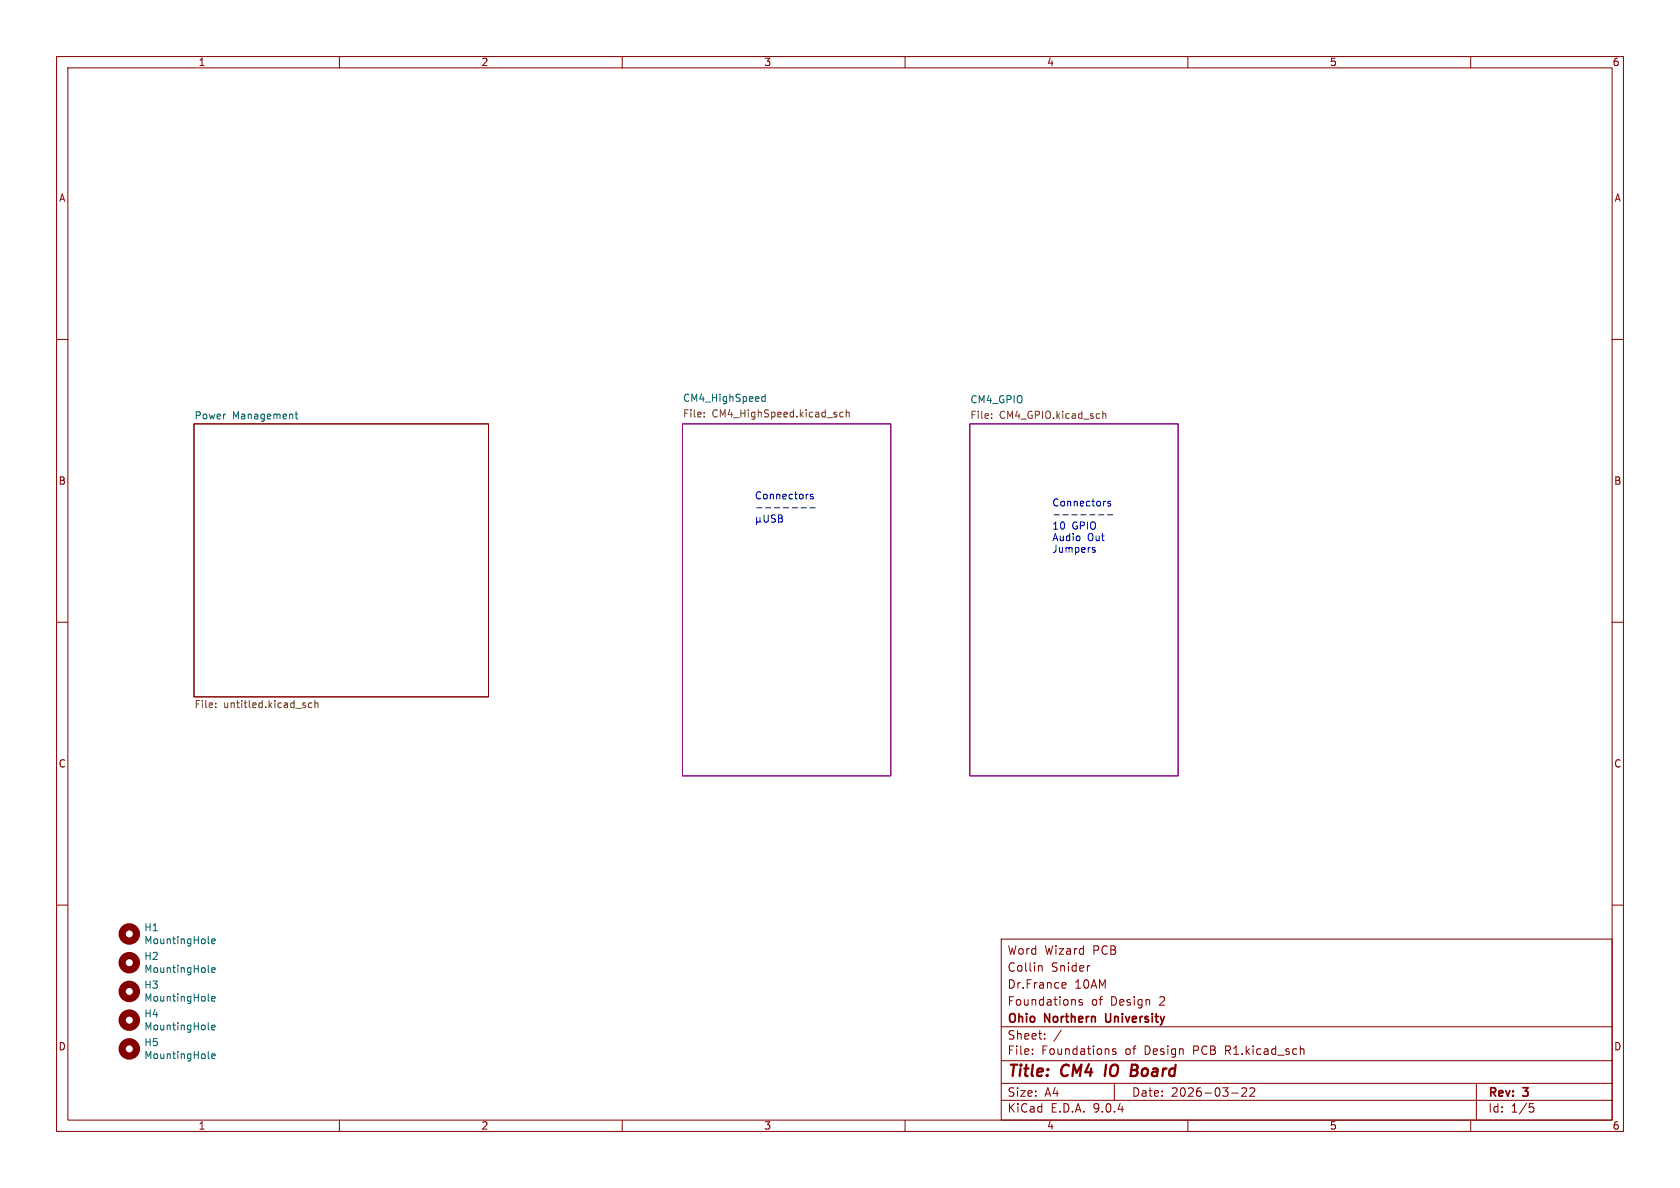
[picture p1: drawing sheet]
<svg xmlns="http://www.w3.org/2000/svg" width="297mm" height="210mm" viewBox="0 0 297 210" stroke-linecap="round" stroke-linejoin="round" font-family="sans-serif">
<g fill="none" stroke="#840000" stroke-width=".18">
<path d="M10 10h277v190h-277zM12 12h273v186h-273zM60 10v2M110 10v2M160 10v2M210 10v2M260 10v2M10 60h2M34.3 74.9h52.1v48.3h-52.1zM285 60h2M10 110h2M285 110h2"/>
<path d="M10 160h2M177 166h108v32h-108zM183.8 170.7h.2l.2 .2v.8M187.8 174.6h.6M187.8 173.8l.4-.1 .3 .4-.8 .1M191.3 176.8l-.3-.1-.3 .2 .1 .2 .5 .2v.3h-.6M192.5 170.7h.2M285 160h2M60 198v2M110 198v2M160 198v2M177 194.5h108"/>
<path d="M177 191.5h108M177 187.5h108M177 181.5h108M182.5 186.3v.1M182.5 185.5v.1M184.7 183.6v.1M184.7 182.8v.1M187.6 182.1l-1.3 2M197 191.5v3M197.2 185.5l-.3-.1-.2 .2v.2l.5 .2v.3h-.5M210 198v2M217.7 193.2h1.2"/>
<path d="M219.5 192.4l.6-.1 .2 .1 .1 .3-.9 1.1h.9M221 192.4l.5-.1 .2 .1 .1 .3-.9 1.1h.9M230.1 185.4h.2l.2 .2v.8M260 198v2M261 191.5v6.5M270.4 195.1h.7M270.5 195.7h.4l.3 .3-.2 .5-.5 .1"/>
</g>
<path d="M195.6 188.2l-.3 2M200 189.2h.7M200.1 188.2h.7M200.7 189.2l.2 .1M200.8 190.1l-.9 .1M200.9 189.1l-.2 .1" fill="none" stroke="#840000" stroke-width=".4"/>
<path d="M195.5 179.2l.1 1.3" fill="none" stroke="#840000" stroke-width=".3"/>
<path d="M120.6 74.9h36.9v62.3h-36.9zM171.4 74.9h36.9v62.3h-36.9z" fill="none" stroke="#840084" stroke-width=".18"/>
<g fill="none" stroke="#006464" stroke-width=".18">
<path d="M52.2 73.2h.5M52.4 72.8v1.1l.3 .2M135.3 69.7v1.3M135.3 70.2l-.4-.1-.2 .3 .1 .5h.5M36.8 171.7l.2 .2M36.8 176.8l.2 .2M36.8 166.6l.2 .2M37.4 171.5l.6-.1v-.3h-.4l-.2 .1 .1 .6h.5M37.4 166.4l.6-.1v-.3h-.4l-.2 .2 .1 .6h.5M37.4 176.6l.6-.2v-.2l-.4-.1-.2 .2 .1 .6h.5M36.8 187l.2 .1M36.8 181.9l.2 .2"/>
<path d="M37.4 181.6l.6-.1v-.2l-.4-.1-.2 .2 .1 .6h.5M37.4 186.7l.6-.1v-.2l-.4-.1-.2 .2 .1 .6h.5"/>
</g>
<g fill="none" stroke="#725600" stroke-width=".18">
<path d="M124.5 73.6v.1M124.5 72.9v.1M149.1 72.9h-.4l-.3 .2 .2 .6h.5M149.6 73l.2-.1h.3v.8M149.6 72.4v1.3M175.3 73.8v.2M175.3 73.2v.1M195 72.7v1.3M195 73.2l.1-.1 .3 .1 .1 .8M38.1 125v.1M38.1 124.3v.1M55.1 124.3h-.3l-.3 .2 .1 .5h.5"/>
<path d="M55.7 124.4l.2-.1h.3v.8M55.7 123.8v1.3"/>
</g>
<g fill="none" stroke="#840000" stroke-width="1.3">
<circle cx="22.9" cy="175.3" r="1.27"/>
<circle cx="22.9" cy="170.2" r="1.27"/>
<circle cx="22.9" cy="165.1" r="1.27"/>
<circle cx="22.9" cy="185.4" r="1.27"/>
<circle cx="22.9" cy="180.3" r="1.27"/>
</g>
<g fill="none" stroke="#0000c2" stroke-width=".18">
<path d="M133.8 89.8h.9M133.8 91.4v1.3M133.8 92.1l.1 .2h.3l.2-.2M134.4 92.1l.1 .2M134.4 91.4v.7M135.1 91v1.1l.2 .2 .4-.1 .1-.1v-1.1M135.3 89.8h1M136.9 89.8h1M137.1 91.1l-.5-.1-.2 .1v.4l.6 .3 .1 .3-.3 .2-.4-.1M137.6 91h.4l.3 .3-.3 .3 .3 .2v.3l-.2 .2h-.5zM137.6 91.6h.4M138.5 89.8h.9"/>
<path d="M140 89.8h1M141.6 89.8h1M143.2 89.8h1M143.7 87.4h-.3l-.2 .1 .1 .2 .4 .1v.3h-.5M186.3 91h1M187.9 91h1M189.5 91h.9M191 91h1M192.6 91h1M193.2 97.1l.4 .3v.2h-.4M193.2 96.8h.4M194.2 91h1"/>
<path d="M195.8 91h.9M196.3 88.7l-.3-.1-.2 .2 .1 .2 .4 .1v.3h-.5"/>
</g>
<g font-size="2.8" fill="#840000">
<text x="178" y="190.9">Title:</text>
<text x="187.7" y="190.9">CM4</text>
<text x="196.2" y="190.9">IO</text>
<text x="201.5" y="190.9">Board</text>
</g>
<g font-size="2.1" fill="#840000">
<text x="178" y="172">Collin</text>
<text x="178" y="169">Word</text>
<text x="184.7" y="169">Wizard</text>
<text x="185.8" y="172">Snider</text>
<text x="193.2" y="169">PCB</text>
<text x="178" y="178">Foundations</text>
<text x="178" y="175">Dr.France</text>
<text x="189.9" y="175">10AM</text>
<text x="192.9" y="178">of</text>
<text x="196.4" y="178">Design</text>
<text x="205.1" y="178">2</text>
<text x="178" y="184">Sheet:</text>
<text x="178" y="181.2">Ohio</text>
<text x="184.7" y="181.2">Northern</text>
<text x="196.1" y="181.2">University</text>
<text x="178" y="186.7">File:</text>
<text x="184.1" y="186.7">Foundations</text>
<text x="199" y="186.7">of</text>
<text x="202.5" y="186.7">Design</text>
<text x="211.2" y="186.7">PCB</text>
<text x="217" y="186.7">R1.kicad_sch</text>
<text x="178" y="196.9">KiCad</text>
<text x="178" y="194.1">Size:</text>
<text x="184.7" y="194.1">A4</text>
<text x="185.7" y="196.9">E.D.A.</text>
<text x="193.3" y="196.9">9.0.4</text>
<text x="200" y="194.1">Date:</text>
<text x="207" y="194.1">2026-03-22</text>
<text x="263" y="194.3">Rev:</text>
<text x="263" y="196.9">Id:</text>
<text x="267.1" y="196.9">1/5</text>
<text x="269.4" y="194.3">3</text>
</g>
<g font-size="1.8" fill="#840000">
<text x="35" y="11.9">1</text>
<text x="85" y="11.9">2</text>
<text x="135" y="11.9">3</text>
<text x="185" y="11.9">4</text>
<text x="235" y="11.9">5</text>
<text x="285" y="11.9">6</text>
<text x="10.3" y="35.9">A</text>
<text x="285.3" y="35.9">A</text>
<text x="10.3" y="85.9">B</text>
<text x="285.3" y="85.9">B</text>
<text x="10.3" y="135.9">C</text>
<text x="285.3" y="135.9">C</text>
<text x="10.3" y="185.9">D</text>
<text x="285.3" y="185.9">D</text>
<text x="35" y="199.9">1</text>
<text x="85" y="199.9">2</text>
<text x="135" y="199.9">3</text>
<text x="185" y="199.9">4</text>
<text x="235" y="199.9">5</text>
<text x="285" y="199.9">6</text>
</g>
<g font-size="1.8" fill="#006464">
<text x="120.6" y="71.1">CM4_HighSpeed</text>
<text x="171.4" y="71.4">CM4_GPIO</text>
<text x="34.3" y="74.2">Power</text>
<text x="41.1" y="74.2">Management</text>
<text x="25.4" y="164.8">H1</text>
<text x="25.4" y="167.1">MountingHole</text>
<text x="25.4" y="169.9">H2</text>
<text x="25.4" y="172.2">MountingHole</text>
<text x="25.4" y="175">H3</text>
<text x="25.4" y="177.3">MountingHole</text>
<text x="25.4" y="185.1">H5</text>
<text x="25.4" y="180.1">H4</text>
<text x="25.4" y="182.3">MountingHole</text>
<text x="25.4" y="187.4">MountingHole</text>
</g>
<g font-size="1.8" fill="#725600">
<text x="120.6" y="74.1">File:</text>
<text x="125.9" y="74.1">CM4_HighSpeed.kicad_sch</text>
<text x="171.4" y="74.4">File:</text>
<text x="176.7" y="74.4">CM4_GPIO.kicad_sch</text>
<text x="34.3" y="125.5">File:</text>
<text x="39.5" y="125.5">untitled.kicad_sch</text>
</g>
<g font-size="1.8" fill="#0000c2">
<text x="133.3" y="88.4">Connectors</text>
<text x="185.9" y="89.6">Connectors</text>
<text x="185.9" y="93.7">10</text>
<text x="185.9" y="95.7">Audio</text>
<text x="189.5" y="93.7">GPIO</text>
<text x="192.2" y="95.7">Out</text>
<text x="185.9" y="97.8">Jumpers</text>
</g>
</svg>
